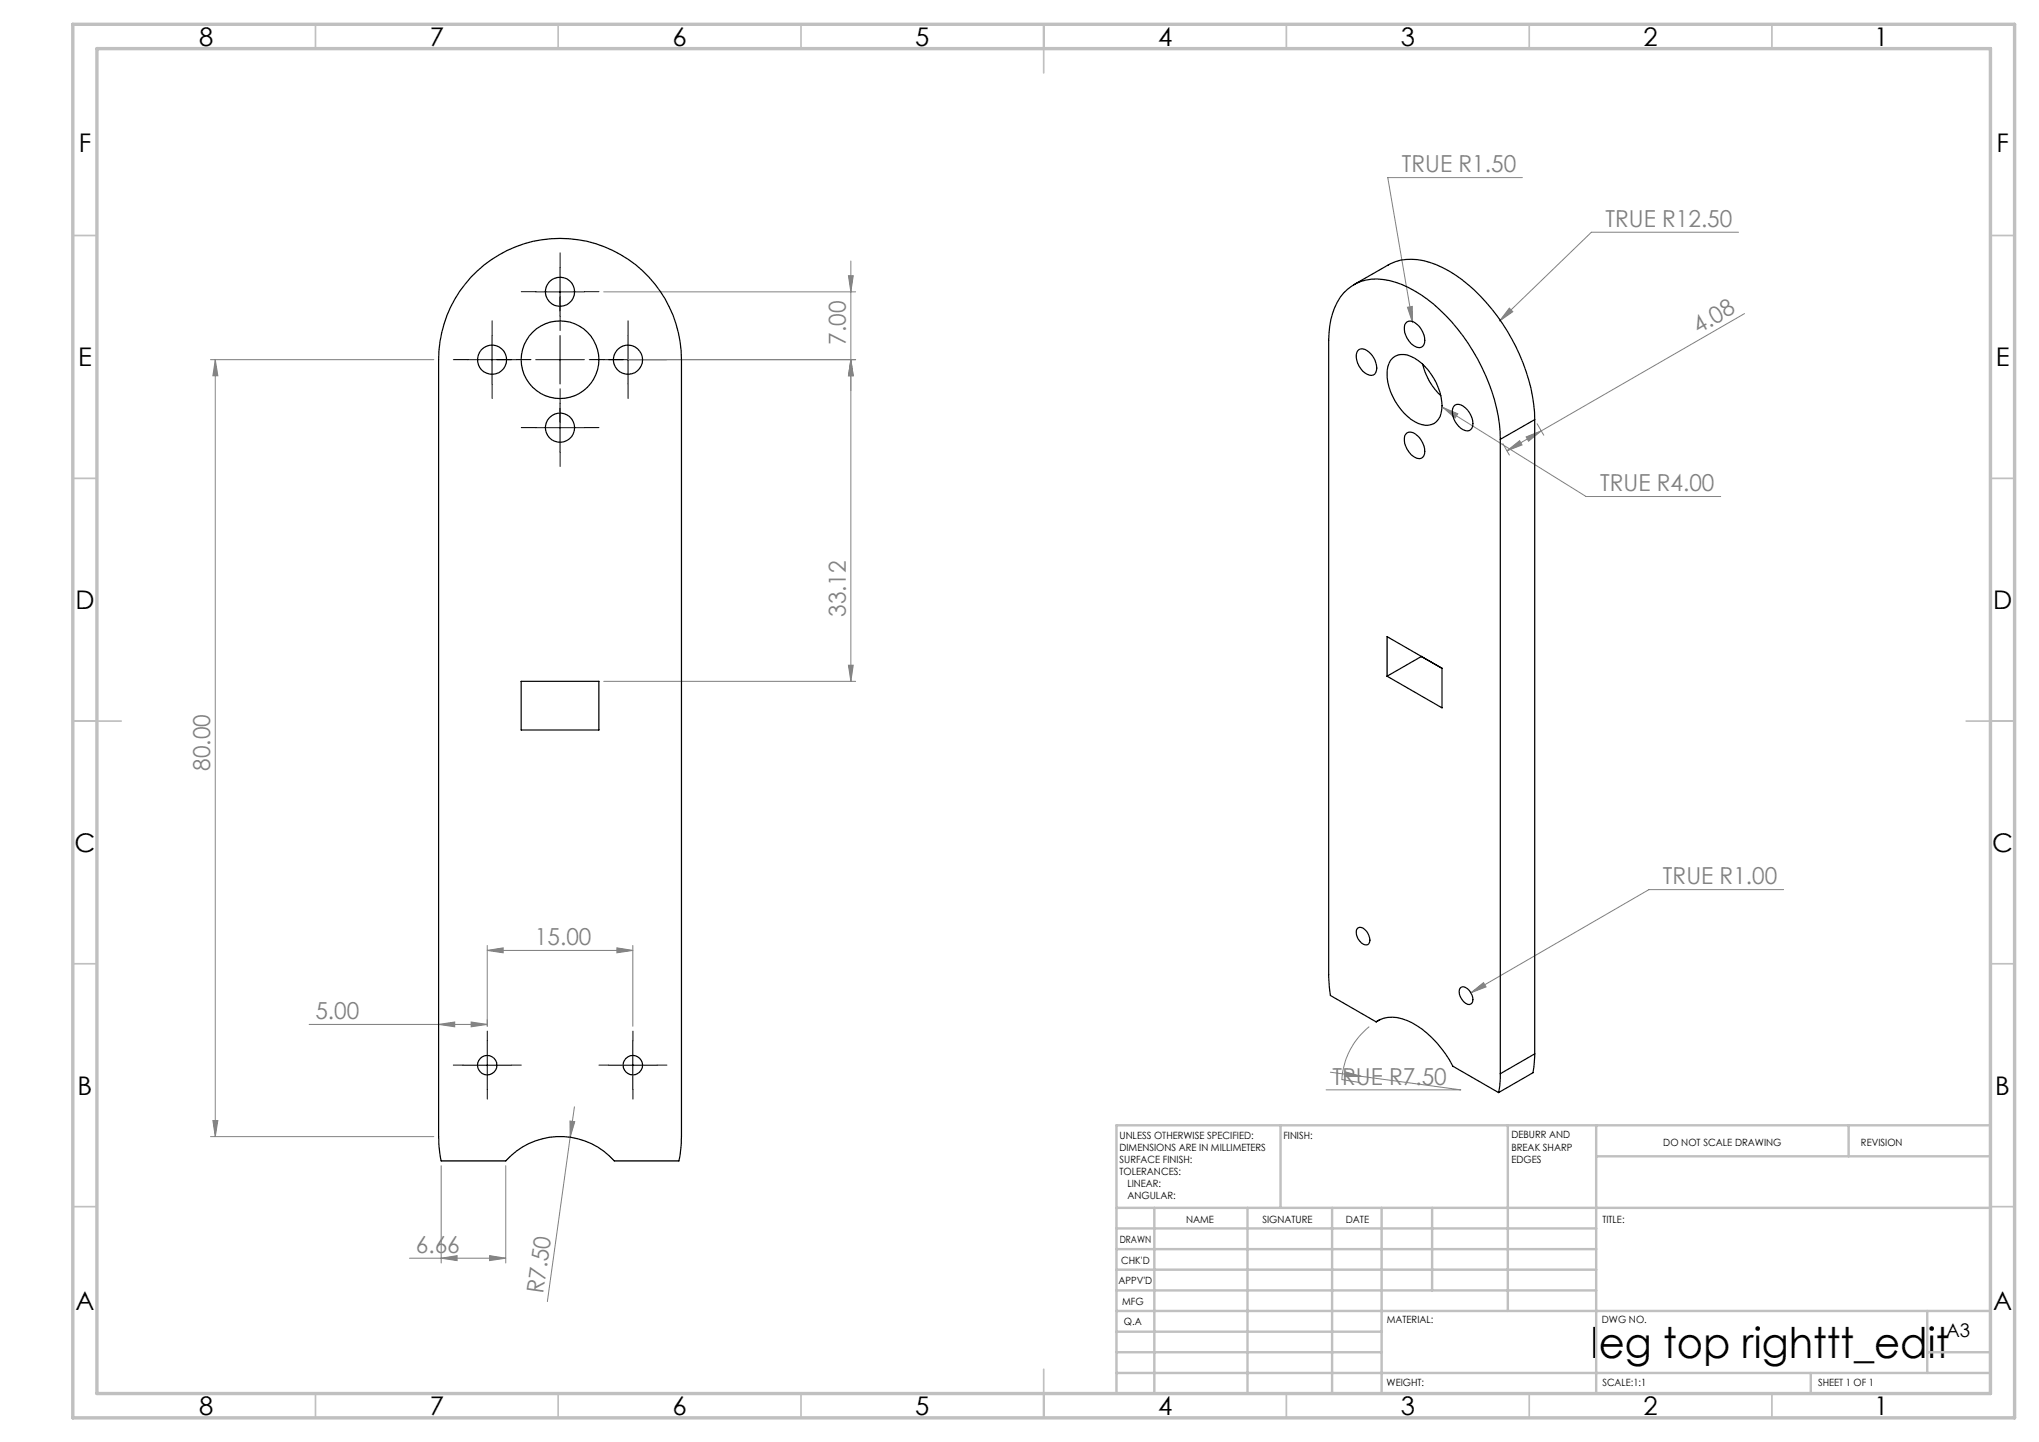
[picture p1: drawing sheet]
<svg xmlns="http://www.w3.org/2000/svg" width="420mm" height="297mm" viewBox="0 0 420 297" stroke-linecap="round" stroke-linejoin="round" font-family="sans-serif">
<g fill="none" stroke="#808080" stroke-width=".21">
<path d="M313.6 36.6h-27.7l5.1 29.9M174.8 56.8h1l-.5 3.3zM175.3 53.8v86.5M358.1 47.8h-30.3l-18.9 18.3M43.4 74.1h46M44.3 74.1l.6 3.3h-1zM44.3 74.1v160M124.4 60.1h51.8M129.4 74.1h46.8M175.3 74.1l.5 3.3h-1zM289.9 63.3l1-.2 .1 3.4zM310.9 63.5l.7 .7-2.7 1.9z"/>
<path d="M359.3 64.6l-41.8 24.2M297.2 83.9l3.1 1.3-.6 .9zM297.2 83.9l29.5 18.4h27.7M309.6 91.4l1.3 2.3M310.4 92.8l2.6-2 .5 .8zM314.4 90l3.1-1.2-2.6 2.1zM316.6 87.3l1.4 2.3M317.5 88.8l-7.1 4M174.8 137h1l-.5 3.3zM124.4 140.3h51.8M100.4 195.8l3.2-.6v1zM100.4 194.7v16.7"/>
<path d="M100.4 195.8h30M127.1 195.2l3.3 .6-3.3 .4zM130.4 194.7v16.7M367.4 183.2h-27.7l-36.7 21.3M63.7 211h36.7M90.3 211l3.4-.5v1zM97 210.5l3.4 .5-3.4 .5zM282 211.5a15 15 0 0 0-5.6 10.9l3.8 .6M303 204.5l2.6-2.1 .5 .9zM43.4 234.1h46M43.9 230.8h1l-.6 3.3zM117.4 230.9l1 .1-1 3.2z"/>
<path d="M117.4 234.2l-4.7 33.9M118.3 228l-.9 6.2M274 220.8l6.4 .9M277.1 220.8l3.3 .9-3.4 .1zM280.4 221.7l20.5 2.8h-27.7M84.3 259.1h19.9M90.9 259.1l3.3-.5v1zM90.9 240.1v20M100.9 258.6l3.3 .5-3.3 .5zM104.2 240.1v20"/>
</g>
<g fill="none" stroke="#000" stroke-width=".21" stroke-dasharray="15.2 1.3 1.3 1.3">
<path d="M115.4 55.1v-3M96.4 74.1h-3M101.4 69.1v-3M101.4 79.1v3M105.4 74.1h-3M106.4 74.1h3M110.4 60.1h-3M115.4 64.1v-3M115.4 65.1v3M120.4 60.1h3M124.4 74.1h-3M125.4 74.1h3"/>
<path d="M129.4 69.1v-3M129.4 79.1v3M134.4 74.1h3M110.4 88.1h-3M115.4 84.1v3M115.4 83.1v-3M115.4 93.1v3M120.4 88.1h3M95.4 219.4h-2M100.4 214.4v-2M105.4 219.4h2M125.4 219.4h-2"/>
<path d="M130.4 214.4v-2M135.4 219.4h2M100.4 224.4v2M130.4 224.4v2"/>
</g>
<g fill="none" stroke="#000" stroke-width=".21">
<path d="M115.4 55.1v10M96.3 74.1h10.1M101.4 69.1v10M110.3 74.1h10.1M110.3 60.1h10.1M115.4 69.1v10M124.4 74.1h10M129.4 69.1v10M110.3 88.1h10.1M115.4 83.1v10M95.4 219.4h9.9M100.4 214.4v10"/>
<path d="M125.3 219.4h10.1M130.4 214.4v10"/>
</g>
<g fill="none" stroke="#c0c0c0" stroke-width=".35">
<path d="M65 5v5M115 5v5M165 5v5M215 5v10M265 5v5M315 5v5M365 5v5M15 48.5h5M410 48.5h5M15 98.5h5M410 98.5h5M15 148.5h10"/>
<path d="M405 148.5h10M15 198.5h5M410 198.5h5M15 248.5h5M410 248.5h5M65 287v5M115 287v5M165 287v5M215 282v10M265 287v5M315 287v5M365 287v5"/>
</g>
<g fill="none" stroke="#c0c0c0" stroke-width=".5">
<path d="M263.8 231.8v17M310.6 231.8v38.2M328.8 231.8v55.2M328.8 238.2h81.2M380.8 231.8v6.4M410 231.8h-180v55.2M230 248.8h180M230 257.3h98.8M230 253h98.8M237.8 248.8v38.2M257 248.8v38.2M274.4 248.8v38.2"/>
<path d="M284.6 248.8v38.2M295 248.8v17M230 265.8h98.8M230 261.5h98.8M230 278.5h54.6M230 274.3h54.6M230 270h180M397 278.5h13M397 270v12.8M230 282.8h180M373 282.8v4.2"/>
</g>
<path d="M15 5h400v287h-400zM20 10h390v277h-390z" fill="none" stroke="#c0c0c0" stroke-width=".7"/>
<g fill="#808080">
<path d="M117.4 230.9l1 .1-1 3.2z"/>
<path d="M90.9 259.1l3.3-.5v1zM100.9 258.6l3.3 .5-3.3 .5zM100.4 195.8l3.2-.6v1zM127.1 195.2l3.3 .6-3.3 .4zM289.9 63.3l1.1 3.2-.1-3.4zM297.2 83.9l2.5 2.2 .6-.9zM310.9 63.5l-2 2.6 2.7-1.9zM303 204.5l3.1-1.2-.5-.9zM277.1 220.8l-.1 1 3.4-.1z"/>
<path d="M97 210.5l3.4 .5-3.4 .5zM90.3 211l3.4-.5v1z"/>
<path d="M310.4 92.8l2.6-2 .5 .8zM314.4 90l3.1-1.2-2.6 2.1z"/>
<path d="M175.3 74.1l.5 3.3h-1zM174.8 56.8h1l-.5 3.3z"/>
<path d="M43.9 230.8h1l-.6 3.3zM44.3 74.1l.6 3.3h-1z"/>
<path d="M175.3 74.1l.5 3.3h-1zM174.8 137h1l-.5 3.3z"/>
</g>
<g fill="none" stroke="#000" stroke-width=".25">
<path d="M97 57.1a25 25 0 0 1 27.5-6.3 25 25 0 0 1 15.9 23.3l-.1 161.9-.5 3.1h-13.3a15 15 0 0 0-22.3 0h-13.3l-.5-3.1-.1-161.9a25 25 0 0 1 6.7-17zM278.9 58.6l7.1-4a10.9 10.9 0 0 1 9.8-.1 33.1 33.1 0 0 1 14.7 13.7 37.4 37.4 0 0 1 5.6 18.2M279.6 72.3a1.59 1.59 0 0 1 2.4 .3 4.1 4.1 0 0 1 1.4 4.1 1.38 1.38 0 0 1-2.3 .1 4.3 4.3 0 0 1-1.6-4.2zM286.9 73.7a3.7 3.7 0 0 1 4.5 .1 12.2 12.2 0 0 1 5.6 10.6 3.2 3.2 0 0 1-4.9 2.8 12.1 12.1 0 0 1-6.4-11 4 4 0 0 1 1.2-2.5zM289.6 66.6a1.55 1.55 0 0 1 2.3 .2 4 4 0 0 1 1.4 4.2 1.38 1.38 0 0 1-2.3 .1 4.4 4.4 0 0 1-1.7-4.2zM293.1 75a12.6 12.6 0 0 0 3.7 6.5M289.8 89.1a2.16 2.16 0 0 1 2.6 1 3.4 3.4 0 0 1 .7 4.1 1.87 1.87 0 0 1-2.5-.6 3.6 3.6 0 0 1-1-4.2zM299.4 83.7a1.59 1.59 0 0 1 2.4 .3 4 4 0 0 1 1.4 4.2 1.42 1.42 0 0 1-2.3 0 4.3 4.3 0 0 1-1.6-4.1zM309 90.5a37.6 37.6 0 0 0-7.7-21.3 29.7 29.7 0 0 0-13.9-11.1 10 10 0 0 0-9.8 1.5 12.8 12.8 0 0 0-3.8 9l-.1 132.7 .1 2.1 .2 1.6 9.5 5.5M309 90.5v130.7M316.1 86.4l-7.1 4.1M316.1 86.4v130.7"/>
<path d="M292.8 135.2h.1M292.8 135.2l-7.1 4.1M292.8 135.2l4.2 2.5M297 137.7l-11.3-6.6v8.2M297 137.7v8.1l-11.3-6.5M107.4 140.3h16v10.1h-16zM279.8 191.1a1.69 1.69 0 0 1 2 1.1 1.76 1.76 0 0 1 0 2.4 2.32 2.32 0 0 1-2.4-2.6v-.4zM283.5 210.5a7 7 0 0 1 7.3 .1 21.4 21.4 0 0 1 8.5 9l9.4 5.4M284.3 210l-.8 .5M300.7 203.5a1.24 1.24 0 0 1 2 .5 2.39 2.39 0 0 1 .5 2.6 1.22 1.22 0 0 1-1.9-.5 2.32 2.32 0 0 1-.6-2.6zM316.1 217.1l-.3 3.8-7.1 4.1M316.1 217.1l-7.1 4.1"/>
<path d="M309 221.2l-.1 2.4-.2 1.4"/>
<circle cx="101.4" cy="74.1" r="3"/>
<circle cx="115.4" cy="60.1" r="3"/>
<circle cx="115.4" cy="74.1" r="8"/>
<circle cx="129.4" cy="74.1" r="3"/>
<circle cx="115.4" cy="88.1" r="3"/>
<circle cx="100.3" cy="219.4" r="2"/>
<circle cx="130.4" cy="219.4" r="2"/>
</g>
<text font-size="8.7" x="327.7" y="279.6">leg top righttt_edit</text>
<g font-size="5.3">
<text x="41" y="9.5">8</text>
<text x="88.5" y="9.5">7</text>
<text x="138.5" y="9.5">6</text>
<text x="188.5" y="9.5">5</text>
<text x="238.5" y="9.5">4</text>
<text x="288.5" y="9.5">3</text>
<text x="338.5" y="9.5">2</text>
<text x="386" y="9.5">1</text>
<text x="16.2" y="31.2">F</text>
<text x="411.2" y="31.2">F</text>
<text x="16.1" y="75.5">E</text>
<text x="411.1" y="75.5">E</text>
<text x="15.5" y="125.5">D</text>
<text x="410.5" y="125.5">D</text>
<text x="15.4" y="175.5">C</text>
<text x="410.4" y="175.5">C</text>
<text x="16" y="225.5">B</text>
<text x="411" y="225.5">B</text>
<text x="15.5" y="269.7">A</text>
<text x="410.5" y="269.7">A</text>
<text x="41" y="291.5">8</text>
<text x="88.5" y="291.5">7</text>
<text x="138.5" y="291.5">6</text>
<text x="188.5" y="291.5">5</text>
<text x="238.5" y="291.5">4</text>
<text x="288.5" y="291.5">3</text>
<text x="338.5" y="291.5">2</text>
<text x="386" y="291.5">1</text>
</g>
<g font-size="4.8" fill="#808080">
<text x="288.8" y="35.5">TRUE R1.50</text>
<text x="330.7" y="46.7">TRUE R12.50</text>
<text x="174.2" y="71" transform="rotate(-90 174.2 71)">7.00</text>
<text x="349.9" y="68.8" transform="rotate(-30 349.9 68.8)">4.08</text>
<text x="329.6" y="101.2">TRUE R4.00</text>
<text x="174.2" y="127.1" transform="rotate(-90 174.2 127.1)">33.12</text>
<text x="43.3" y="158.8" transform="rotate(-90 43.3 158.8)">80.00</text>
<text x="342.5" y="182.1">TRUE R1.00</text>
<text x="110.2" y="194.6">15.00</text>
<text x="65" y="209.9">5.00</text>
<text x="274.5" y="223.4">TRUE R7.50</text>
<text x="85.7" y="258">6.66</text>
<text x="111.9" y="266.6" transform="rotate(-82 111.9 266.6)">R7.50</text>
</g>
<text font-size="3.9" x="400.9" y="275.5">A3</text>
<g font-size="2.1">
<text x="230.6" y="234.6">UNLESS OTHERWISE SPECIFIED:</text>
<text x="230.6" y="237.1">DIMENSIONS ARE IN MILLIMETERS</text>
<text x="230.6" y="239.5">SURFACE FINISH:</text>
<text x="264.4" y="234.5">FINISH:</text>
<text x="311.3" y="234.5">DEBURR AND</text>
<text x="311.3" y="237">BREAK SHARP</text>
<text x="311.3" y="239.5">EDGES</text>
<text x="342.6" y="235.9">DO NOT SCALE DRAWING</text>
<text x="383.3" y="236.1">REVISION</text>
<text x="230.6" y="242">TOLERANCES:</text>
<text x="232.2" y="244.5">LINEAR:</text>
<text x="232.2" y="247">ANGULAR:</text>
<text x="244.3" y="252">NAME</text>
<text x="260" y="251.9">SIGNATURE</text>
<text x="277.2" y="251.9">DATE</text>
<text x="330.1" y="251.9">TITLE:</text>
<text x="230.6" y="256.1">DRAWN</text>
<text x="230.9" y="260.3">CHK'D</text>
<text x="230.4" y="264.4">APPV'D</text>
<text x="231.1" y="268.8">MFG</text>
<text x="231.5" y="273">Q.A</text>
<text x="285.6" y="272.5">MATERIAL:</text>
<text x="330" y="272.5">DWG NO.</text>
<text x="285.6" y="285.5">WEIGHT:</text>
<text x="330.1" y="285.6">SCALE:1:1</text>
<text x="374.5" y="285.6">SHEET 1 OF 1</text>
</g>
</svg>
